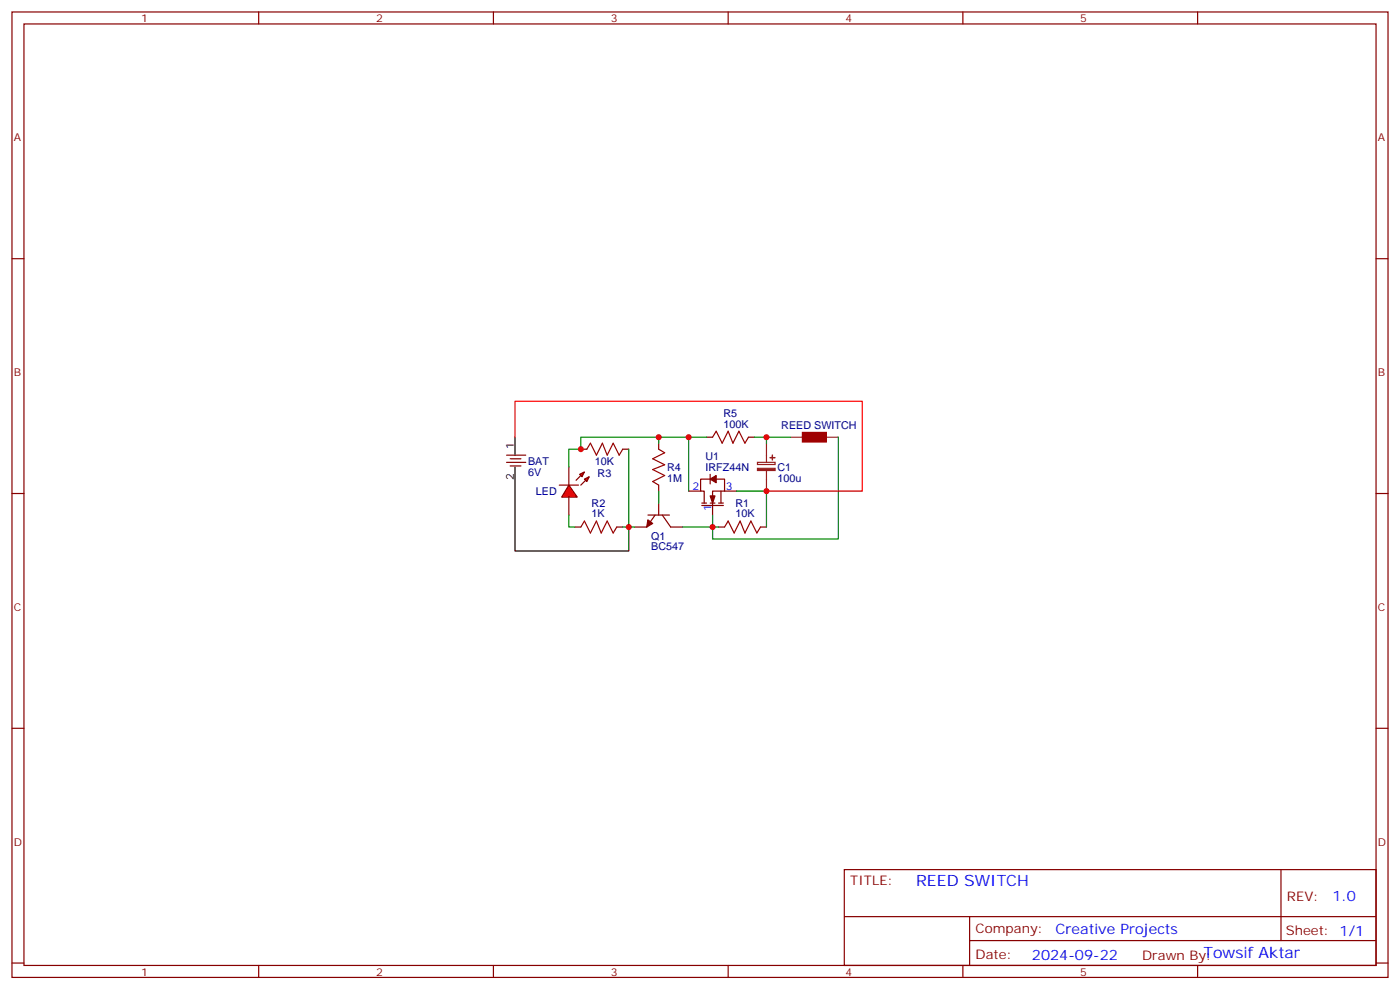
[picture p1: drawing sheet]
<svg xmlns="http://www.w3.org/2000/svg" width="412mm" height="292mm" viewBox="0 0 412 292" stroke-linecap="round" stroke-linejoin="round" font-family="sans-serif">
<g fill="none" stroke="#870000" stroke-width=".35">
<path d="M3.5 3.5h405.4v284.4h-405.4zM7.1 7.1h398.2v277.2h-398.2zM76.2 3.5v3.6M145.3 3.5v3.6M214.5 3.5v3.6M283.6 3.5v3.6M352.8 3.5v3.6M3.5 76.2h3.6M405.3 76.2h3.6M171.1 132.3h1.8M183.4 132.3h1.8M194 130.5v1.8"/>
<path d="M208.1 128.8h1.8M209.2 139.7v2.8M220.5 128.8h1.7M3.5 145.3h3.6M169.3 155.2h1.8M181.7 155.2h1.7M190.9 151.7h6.3M193 151.7l-2.5 3.5h-3.5M194 142.9v1.7M194 148.2v3.5M195.1 151.7l2.5 3.5h3.5M202.8 144.6h3.6"/>
<path d="M206.7 148.9h6.4M206.7 148.2h1.4M209.2 141.1h-2.8v3.5h1v3.6M209.2 148.2h1.4M209.9 141.1h3.5v3.5h-3.5v7.1M211.7 148.2h1.4M211.7 155.2h1.7M212.4 144.6v3.6M213.4 144.6h3.6M224 155.2h1.8M405.3 145.3h3.6M3.5 214.5h3.6"/>
<path d="M405.3 214.5h3.6M248.7 256.1h156.6v28.2h-156.6zM377.3 256.1v20.9M248.7 270h156.5M285.6 277h119.6M285.6 270v14.1M3.5 283.6h3.6M76.2 284.3v3.6M145.3 284.3v3.6M214.5 284.3v3.6M283.6 284.3v3.6M352.8 284.3v3.6"/>
<path d="M405.3 283.6h3.6"/>
</g>
<g fill="#870000" stroke="#870000" stroke-width=".35">
<path d="M209.2 146.1h1.4l-.7 2.1z"/>
<path d="M209.2 141.1l1.8-1v2.1z"/>
<path d="M190.9 153.1l1.4 1.1-1.8 1z"/>
</g>
<path d="M172.9 132.3l1-1.8 1.8 3.6 1.7-3.6 1.5 3.6 1.7-3.6 1.8 3.6 1-1.8M194 132.3l1.8 1-3.5 1.8 3.5 1.8-3.5 1.4 3.5 1.8-3.5 1.7 1.7 1.1M209.9 128.8l1.1-1.8 1.7 3.5 1.8-3.5 1.4 3.5 1.8-3.5 1.7 3.5 1.1-1.7M171.1 155.2l1.1-1.7 1.7 3.5 1.8-3.5 1.4 3.5 1.8-3.5 1.7 3.5 1.1-1.8M213.4 155.2l1.1-1.7 1.8 3.5 1.7-3.5 1.4 3.5 1.8-3.5 1.8 3.5 1-1.8" fill="none" stroke="#a10000" stroke-width=".35"/>
<path d="M185.2 132.3v22.9M194 128.8h-22.9v3.5M202.8 128.8h-8.8v1.7M208.1 128.8h-5.3v15.8M222.2 128.8h3.6v1.7M183.4 155.2h3.6M194 144.6v3.6M201.1 155.2h8.8M209.9 151.7v3.5h1.8M217 144.6h8.8v10.6" fill="none" stroke="#008700" stroke-width=".35"/>
<path d="M223.1 136.2h5.2v.6h-5.2zM225.8 130.5v5.7M225.8 138.6v6" fill="none" stroke="#8c2424" stroke-width=".35"/>
<g fill="#8c2424" stroke="#8c2424" stroke-width=".35">
<path d="M223.1 137.9h5.2v.7h-5.2z"/>
<path d="M226.8 134.8h1.4z"/>
<path d="M227.5 134.1v1.4z"/>
</g>
<g fill="#f00" stroke="#870000" stroke-width=".35">
<path d="M167.6 142.9l2.4 3.5h-4.5z"/>
<path d="M164.7 142.9h5.7z"/>
</g>
<g fill="#870000" stroke="#870000" stroke-width=".35">
<path d="M171.1 142.9l1.4-1.4z"/>
<path d="M169.7 141.5l1.4-1.4z"/>
</g>
<g fill="#f00" stroke="#870000" stroke-width=".35">
<path d="M172.2 141.1l1.4-.7-.7 1.4z"/>
<path d="M170.7 139.7l1.5-.7-.8 1.4z"/>
</g>
<path d="M149.2 134.1h5.7M149.2 136.2h5.7M150.3 135.1h3.2M150.3 137.2h3.2M167.6 137.6v5.3M167.6 146.4v5.3" fill="none" stroke="#870000" stroke-width=".35"/>
<path d="M171.1 132.3h-3.5v5.3M225.8 128.8h7M246.9 128.8v30h-37v-3.6M167.6 151.7v3.5h1.7" fill="none" stroke="#008700" stroke-width=".35"/>
<path d="M232.8 128.8h3.6M243.4 128.8h3.5" fill="none" stroke="#8c2424" stroke-width=".35"/>
<path d="M236.4 127.4h7v2.8h-7z" fill="#a10000" stroke="#a10000" stroke-width=".35"/>
<path d="M151.7 137.6v24.7h33.5v-7.1M151.7 128.8v5.3" fill="none" stroke="#000" stroke-width=".35"/>
<path d="M151.7 128.8v-10.6h102.3v26.4h-28.2" fill="none" stroke="#f00" stroke-width=".35"/>
<g fill="#c00">
<circle cx="209.9" cy="155.2" r=".88"/>
<circle cx="185.2" cy="155.2" r=".88"/>
<circle cx="225.8" cy="144.6" r=".88"/>
<circle cx="202.8" cy="128.8" r=".88"/>
<circle cx="194" cy="128.8" r=".88"/>
<circle cx="171.1" cy="132.3" r=".88"/>
<circle cx="225.8" cy="128.8" r=".88"/>
</g>
<g font-size="4.6" fill="#00f">
<text x="269.9" y="261.1">REED SWITCH</text>
<text x="354.5" y="282.2">Towsif Aktar</text>
</g>
<g font-size="4.2" fill="#00f">
<text x="392.5" y="265.4">1.0</text>
<text x="310.9" y="274.9">Creative Projects</text>
<text x="304" y="282.7">2024-09-22</text>
</g>
<g font-size="3.9" fill="#800">
<text x="250.5" y="260.7">TITLE:</text>
<text x="379.1" y="265.4">REV:</text>
<text x="287.4" y="274.9">Company:</text>
<text x="378.7" y="275.5">Sheet: 1/1</text>
<text x="287.4" y="282.6">Date:</text>
<text x="336.4" y="282.7">Drawn By:</text>
</g>
<g font-size="3.2" fill="#800">
<text x="41.6" y="6.5">1</text>
<text x="110.8" y="6.5">2</text>
<text x="179.9" y="6.5">3</text>
<text x="249.1" y="6.5">4</text>
<text x="318.2" y="6.5">5</text>
<text x="4.1" y="41.6">A</text>
<text x="405.9" y="41.6">A</text>
<text x="4.1" y="110.8">B</text>
<text x="405.9" y="110.8">B</text>
<text x="4.1" y="179.9">C</text>
<text x="405.9" y="179.9">C</text>
<text x="4.1" y="249.1">D</text>
<text x="405.9" y="249.1">D</text>
<text x="41.6" y="287.3">1</text>
<text x="110.8" y="287.3">2</text>
<text x="179.9" y="287.3">3</text>
<text x="249.1" y="287.3">4</text>
<text x="318.2" y="287.3">5</text>
</g>
<g font-size="3.2" fill="#000080">
<text x="213.1" y="125.9">100K</text>
<text x="213.1" y="122.7">R5</text>
<text x="230.1" y="126.4">REED SWITCH</text>
<text x="155.6" y="137">BAT</text>
<text x="175.2" y="137">10K</text>
<text x="207.8" y="135.4">U1</text>
<text x="155.6" y="140.1">6V</text>
<text x="176.1" y="140.5">R3</text>
<text x="196.5" y="141.9">1M</text>
<text x="196.5" y="138.8">R4</text>
<text x="207.8" y="138.6">IRFZ44N</text>
<text x="229" y="141.9">100u</text>
<text x="229" y="138.8">C1</text>
<text x="157.9" y="145.8">LED</text>
<text x="174.3" y="149.2">R2</text>
<text x="216.6" y="149.2">R1</text>
<text x="174.3" y="152.4">1K</text>
<text x="216.6" y="152.4">10K</text>
<text x="191.8" y="158.9">Q1</text>
<text x="191.8" y="162.1">BC547</text>
</g>
<g font-size="3.2">
<text x="151.3" y="132.3" transform="rotate(-90 151.3 132.3)">1</text>
<text x="151.3" y="141.4" transform="rotate(-90 151.3 141.4)">2</text>
</g>
<g font-size="3.2" fill="#00f">
<text x="204" y="144.3">2</text>
<text x="213.8" y="144.3">3</text>
<text x="209.5" y="150.5" transform="rotate(-90 209.5 150.5)">1</text>
</g>
</svg>
